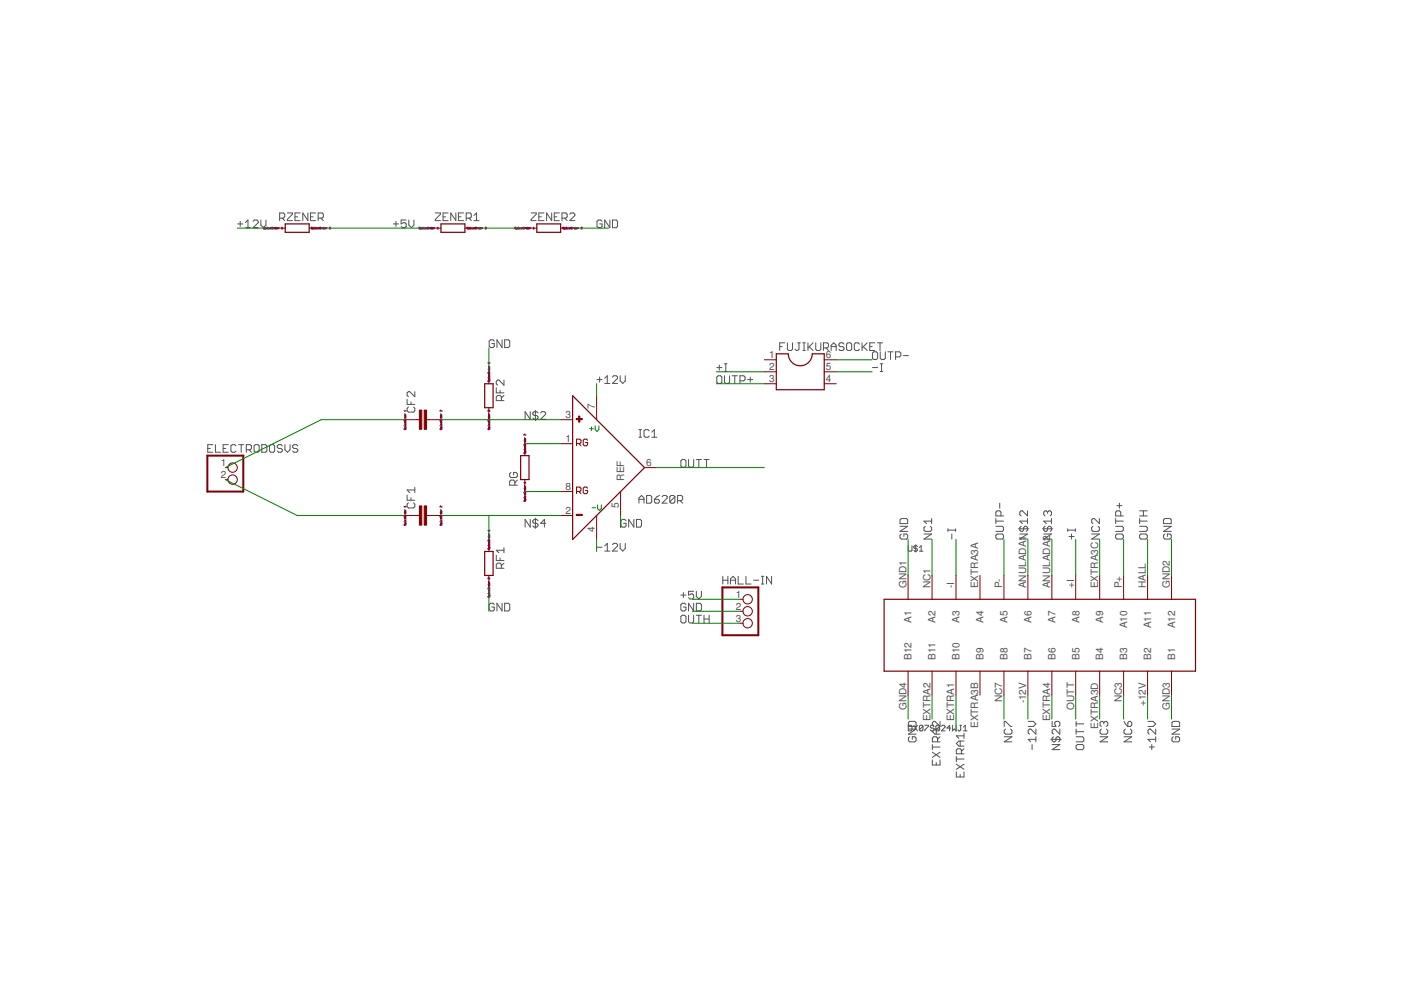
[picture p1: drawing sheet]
<?xml version="1.0" encoding="utf-8"?>
<!DOCTYPE eagle SYSTEM "eagle.dtd">
<eagle version="7.7.0">
<drawing>
<settings>
<setting alwaysvectorfont="no"/>
<setting verticaltext="up"/>
</settings>
<grid distance="0.1" unitdist="inch" unit="inch" style="lines" multiple="1" display="no" altdistance="0.01" altunitdist="inch" altunit="inch"/>
<schematic xreflabel="%F%N/%S.%C%R" xrefpart="/%S.%C%R">
<libraries>
<library name="analog-devices">
<symbols>
<symbol name="AD620">
<wire x1="-5.08" y1="15.24" x2="-5.08" y2="-15.24" width="0.254" layer="94"/>
<wire x1="-5.08" y1="-15.24" x2="10.16" y2="0" width="0.254" layer="94"/>
<wire x1="10.16" y1="0" x2="-5.08" y2="15.24" width="0.254" layer="94"/>
<text x="8.89" y="6.35" size="1.778" layer="95">&gt;NAME</text>
<text x="8.89" y="-7.62" size="1.778" layer="96">&gt;VALUE</text>
<text x="-1.524" y="7.62" size="1.27" layer="91">+V</text>
<text x="-1.016" y="-9.144" size="1.27" layer="91">-V</text>
<text x="-4.318" y="4.572" size="1.524" layer="94">RG</text>
<text x="-4.318" y="-5.588" size="1.524" layer="94">RG</text>
<rectangle x1="-3.81" y1="9.652" x2="-3.556" y2="10.922" layer="94"/>
<rectangle x1="-4.318" y1="10.16" x2="-3.048" y2="10.414" layer="94"/>
<rectangle x1="-4.318" y1="-10.16" x2="-3.048" y2="-9.906" layer="94"/>
<pin name="+" x="-7.62" y="10.16" visible="pad" length="short" direction="in"/>
<pin name="-" x="-7.62" y="-10.16" visible="pad" length="short" direction="in"/>
<pin name="-V" x="0" y="-15.24" visible="pad" length="middle" direction="pwr" rot="R90"/>
<pin name="+V" x="0" y="15.24" visible="pad" length="middle" direction="pwr" rot="R270"/>
<pin name="OUT" x="12.7" y="0" visible="pad" length="short" direction="out" rot="R180"/>
<pin name="RG@1" x="-7.62" y="5.08" visible="pad" length="short" direction="pas"/>
<pin name="RG@2" x="-7.62" y="-5.08" visible="pad" length="short" direction="pas"/>
<pin name="REF" x="5.08" y="-10.16" length="middle" direction="pas" rot="R90"/>
</symbol>
</symbols>
<devicesets>
<deviceset name="AD620" prefix="IC">
<gates>
<gate name="G$1" symbol="AD620" x="0" y="0"/>
</gates>
<devices>
<device name="R" package="SO8">
<connects>
<connect gate="G$1" pin="+" pad="3"/>
<connect gate="G$1" pin="+V" pad="7"/>
<connect gate="G$1" pin="-" pad="2"/>
<connect gate="G$1" pin="-V" pad="4"/>
<connect gate="G$1" pin="OUT" pad="6"/>
<connect gate="G$1" pin="REF" pad="5"/>
<connect gate="G$1" pin="RG@1" pad="1"/>
<connect gate="G$1" pin="RG@2" pad="8"/>
</connects>
<technologies>
<technology name="">
<attribute name="MF" value="" constant="no"/>
<attribute name="MPN" value="AD620AR" constant="no"/>
<attribute name="OC_FARNELL" value="1464424" constant="no"/>
<attribute name="OC_NEWARK" value="05F7109" constant="no"/>
</technology>
</technologies>
</device>
<device name="N" package="DIL08">
<connects>
<connect gate="G$1" pin="+" pad="3"/>
<connect gate="G$1" pin="+V" pad="7"/>
<connect gate="G$1" pin="-" pad="2"/>
<connect gate="G$1" pin="-V" pad="4"/>
<connect gate="G$1" pin="OUT" pad="6"/>
<connect gate="G$1" pin="REF" pad="5"/>
<connect gate="G$1" pin="RG@1" pad="1"/>
<connect gate="G$1" pin="RG@2" pad="8"/>
</connects>
<technologies>
<technology name="">
<attribute name="MF" value="ALTERA CORPORATION" constant="no"/>
<attribute name="MPN" value="AD620AN" constant="no"/>
<attribute name="OC_FARNELL" value="1523782" constant="no"/>
<attribute name="OC_NEWARK" value="05F7108" constant="no"/>
</technology>
</technologies>
</device>
</devices>
</deviceset>
</devicesets>
</library>
<library name="eagle-ltspice">
<symbols>
<symbol name="R">
<wire x1="-2.54" y1="-0.889" x2="2.54" y2="-0.889" width="0.254" layer="94"/>
<wire x1="2.54" y1="0.889" x2="-2.54" y2="0.889" width="0.254" layer="94"/>
<wire x1="2.54" y1="-0.889" x2="2.54" y2="0.889" width="0.254" layer="94"/>
<wire x1="-2.54" y1="-0.889" x2="-2.54" y2="0.889" width="0.254" layer="94"/>
<pin name="1" x="-5.08" y="0" visible="off" length="short" direction="pas" swaplevel="1"/>
<pin name="2" x="5.08" y="0" visible="off" length="short" direction="pas" swaplevel="1" rot="R180"/>
<text x="-3.81" y="1.4986" size="1.778" layer="95">&gt;NAME</text>
<text x="-3.81" y="-3.302" size="1.778" layer="96">&gt;VALUE</text>
<text x="-5.08" y="0" size="0.4064" layer="99" align="center">SpiceOrder 1</text>
<text x="5.08" y="0" size="0.4064" layer="99" align="center">SpiceOrder 2</text>
</symbol>
<symbol name="C">
<rectangle x1="-2.032" y1="-2.032" x2="2.032" y2="-1.524" layer="94"/>
<rectangle x1="-2.032" y1="-1.016" x2="2.032" y2="-0.508" layer="94"/>
<wire x1="0" y1="0" x2="0" y2="-0.508" width="0.1524" layer="94"/>
<wire x1="0" y1="-2.54" x2="0" y2="-2.032" width="0.1524" layer="94"/>
<pin name="1" x="0" y="2.54" visible="off" length="short" direction="pas" swaplevel="1" rot="R270"/>
<pin name="2" x="0" y="-5.08" visible="off" length="short" direction="pas" swaplevel="1" rot="R90"/>
<text x="1.524" y="0.381" size="1.778" layer="95">&gt;NAME</text>
<text x="1.524" y="-4.699" size="1.778" layer="96">&gt;VALUE</text>
<text x="0" y="2.54" size="0.4064" layer="99" align="center">SpiceOrder 1</text>
<text x="0" y="-5.08" size="0.4064" layer="99" align="center">SpiceOrder 2</text>
</symbol>
</symbols>
<devicesets>
<deviceset name="R" prefix="R" uservalue="yes">
<gates>
<gate name="G$1" symbol="R" x="0" y="0"/>
</gates>
<devices>
<device name="0204/7" package="0204/7">
<connects>
<connect gate="G$1" pin="1" pad="1"/>
<connect gate="G$1" pin="2" pad="2"/>
</connects>
<technologies>
<technology name="">
<attribute name="SPICEMODEL" value="NONE" constant="no"/>
<attribute name="SPICEPREFIX" value="R" constant="no"/>
</technology>
</technologies>
</device>
<device name="0207/10" package="0207/10">
<connects>
<connect gate="G$1" pin="1" pad="1"/>
<connect gate="G$1" pin="2" pad="2"/>
</connects>
<technologies>
<technology name="">
<attribute name="SPICEMODEL" value="NONE" constant="no"/>
<attribute name="SPICEPREFIX" value="R" constant="no"/>
</technology>
</technologies>
</device>
<device name="R0201" package="R0201">
<connects>
<connect gate="G$1" pin="1" pad="1"/>
<connect gate="G$1" pin="2" pad="2"/>
</connects>
<technologies>
<technology name="">
<attribute name="SPICEMODEL" value="NONE" constant="no"/>
<attribute name="SPICEPREFIX" value="R" constant="no"/>
</technology>
</technologies>
</device>
<device name="R0402" package="R0402">
<connects>
<connect gate="G$1" pin="1" pad="1"/>
<connect gate="G$1" pin="2" pad="2"/>
</connects>
<technologies>
<technology name="">
<attribute name="SPICEMODEL" value="NONE" constant="no"/>
<attribute name="SPICEPREFIX" value="R" constant="no"/>
</technology>
</technologies>
</device>
<device name="R0603" package="R0603">
<connects>
<connect gate="G$1" pin="1" pad="1"/>
<connect gate="G$1" pin="2" pad="2"/>
</connects>
<technologies>
<technology name="">
<attribute name="SPICEMODEL" value="NONE" constant="no"/>
<attribute name="SPICEPREFIX" value="R" constant="no"/>
</technology>
</technologies>
</device>
<device name="" package="R0805">
<connects>
<connect gate="G$1" pin="1" pad="1"/>
<connect gate="G$1" pin="2" pad="2"/>
</connects>
<technologies>
<technology name="">
<attribute name="SPICEMODEL" value="NONE" constant="no"/>
<attribute name="SPICEPREFIX" value="R" constant="no"/>
</technology>
</technologies>
</device>
<device name="R1005" package="R1005">
<connects>
<connect gate="G$1" pin="1" pad="1"/>
<connect gate="G$1" pin="2" pad="2"/>
</connects>
<technologies>
<technology name="">
<attribute name="SPICEMODEL" value="NONE" constant="no"/>
<attribute name="SPICEPREFIX" value="R" constant="no"/>
</technology>
</technologies>
</device>
<device name="R1206" package="R1206">
<connects>
<connect gate="G$1" pin="1" pad="1"/>
<connect gate="G$1" pin="2" pad="2"/>
</connects>
<technologies>
<technology name="">
<attribute name="SPICEMODEL" value="NONE" constant="no"/>
<attribute name="SPICEPREFIX" value="R" constant="no"/>
</technology>
</technologies>
</device>
<device name="R1210" package="R1210">
<connects>
<connect gate="G$1" pin="1" pad="1"/>
<connect gate="G$1" pin="2" pad="2"/>
</connects>
<technologies>
<technology name="">
<attribute name="SPICEMODEL" value="NONE" constant="no"/>
<attribute name="SPICEPREFIX" value="R" constant="no"/>
</technology>
</technologies>
</device>
<device name="R1218" package="R1218">
<connects>
<connect gate="G$1" pin="1" pad="1"/>
<connect gate="G$1" pin="2" pad="2"/>
</connects>
<technologies>
<technology name="">
<attribute name="SPICEMODEL" value="NONE" constant="no"/>
<attribute name="SPICEPREFIX" value="R" constant="no"/>
</technology>
</technologies>
</device>
<device name="R2010" package="R2010">
<connects>
<connect gate="G$1" pin="1" pad="1"/>
<connect gate="G$1" pin="2" pad="2"/>
</connects>
<technologies>
<technology name="">
<attribute name="SPICEMODEL" value="NONE" constant="no"/>
<attribute name="SPICEPREFIX" value="R" constant="no"/>
</technology>
</technologies>
</device>
<device name="R2012" package="R2012">
<connects>
<connect gate="G$1" pin="1" pad="1"/>
<connect gate="G$1" pin="2" pad="2"/>
</connects>
<technologies>
<technology name="">
<attribute name="SPICEMODEL" value="NONE" constant="no"/>
<attribute name="SPICEPREFIX" value="R" constant="no"/>
</technology>
</technologies>
</device>
<device name="R2512" package="R2512">
<connects>
<connect gate="G$1" pin="1" pad="1"/>
<connect gate="G$1" pin="2" pad="2"/>
</connects>
<technologies>
<technology name="">
<attribute name="SPICEMODEL" value="NONE" constant="no"/>
<attribute name="SPICEPREFIX" value="R" constant="no"/>
</technology>
</technologies>
</device>
<device name="R3216" package="R3216">
<connects>
<connect gate="G$1" pin="1" pad="1"/>
<connect gate="G$1" pin="2" pad="2"/>
</connects>
<technologies>
<technology name="">
<attribute name="SPICEMODEL" value="NONE" constant="no"/>
<attribute name="SPICEPREFIX" value="R" constant="no"/>
</technology>
</technologies>
</device>
<device name="R3225" package="R3225">
<connects>
<connect gate="G$1" pin="1" pad="1"/>
<connect gate="G$1" pin="2" pad="2"/>
</connects>
<technologies>
<technology name="">
<attribute name="SPICEMODEL" value="NONE" constant="no"/>
<attribute name="SPICEPREFIX" value="R" constant="no"/>
</technology>
</technologies>
</device>
<device name="R4527" package="R4527">
<connects>
<connect gate="G$1" pin="1" pad="1"/>
<connect gate="G$1" pin="2" pad="2"/>
</connects>
<technologies>
<technology name="">
<attribute name="SPICEMODEL" value="NONE" constant="no"/>
<attribute name="SPICEPREFIX" value="R" constant="no"/>
</technology>
</technologies>
</device>
<device name="R5025" package="R5025">
<connects>
<connect gate="G$1" pin="1" pad="1"/>
<connect gate="G$1" pin="2" pad="2"/>
</connects>
<technologies>
<technology name="">
<attribute name="SPICEMODEL" value="NONE" constant="no"/>
<attribute name="SPICEPREFIX" value="R" constant="no"/>
</technology>
</technologies>
</device>
<device name="R6332" package="R6332">
<connects>
<connect gate="G$1" pin="1" pad="1"/>
<connect gate="G$1" pin="2" pad="2"/>
</connects>
<technologies>
<technology name="">
<attribute name="SPICEMODEL" value="NONE" constant="no"/>
<attribute name="SPICEPREFIX" value="R" constant="no"/>
</technology>
</technologies>
</device>
</devices>
</deviceset>
<deviceset name="C" prefix="C" uservalue="yes">
<gates>
<gate name="G$1" symbol="C" x="0" y="0"/>
</gates>
<devices>
<device name="C0201" package="C0201">
<connects>
<connect gate="G$1" pin="1" pad="1"/>
<connect gate="G$1" pin="2" pad="2"/>
</connects>
<technologies>
<technology name="">
<attribute name="SPICEMODEL" value="NONE" constant="no"/>
<attribute name="SPICEPREFIX" value="C" constant="no"/>
</technology>
</technologies>
</device>
<device name="C0402" package="C0402">
<connects>
<connect gate="G$1" pin="1" pad="1"/>
<connect gate="G$1" pin="2" pad="2"/>
</connects>
<technologies>
<technology name="">
<attribute name="SPICEMODEL" value="NONE" constant="no"/>
<attribute name="SPICEPREFIX" value="C" constant="no"/>
</technology>
</technologies>
</device>
<device name="C0504" package="C0504">
<connects>
<connect gate="G$1" pin="1" pad="1"/>
<connect gate="G$1" pin="2" pad="2"/>
</connects>
<technologies>
<technology name="">
<attribute name="SPICEMODEL" value="NONE" constant="no"/>
<attribute name="SPICEPREFIX" value="C" constant="no"/>
</technology>
</technologies>
</device>
<device name="C0603" package="C0603">
<connects>
<connect gate="G$1" pin="1" pad="1"/>
<connect gate="G$1" pin="2" pad="2"/>
</connects>
<technologies>
<technology name="">
<attribute name="SPICEMODEL" value="NONE" constant="no"/>
<attribute name="SPICEPREFIX" value="C" constant="no"/>
</technology>
</technologies>
</device>
<device name="" package="C0805">
<connects>
<connect gate="G$1" pin="1" pad="1"/>
<connect gate="G$1" pin="2" pad="2"/>
</connects>
<technologies>
<technology name="">
<attribute name="SPICEMODEL" value="NONE"/>
<attribute name="SPICEPREFIX" value="C" constant="no"/>
</technology>
</technologies>
</device>
<device name="C1005" package="C1005">
<connects>
<connect gate="G$1" pin="1" pad="1"/>
<connect gate="G$1" pin="2" pad="2"/>
</connects>
<technologies>
<technology name="">
<attribute name="SPICEMODEL" value="NONE" constant="no"/>
<attribute name="SPICEPREFIX" value="C" constant="no"/>
</technology>
</technologies>
</device>
<device name="C1206" package="C1206">
<connects>
<connect gate="G$1" pin="1" pad="1"/>
<connect gate="G$1" pin="2" pad="2"/>
</connects>
<technologies>
<technology name="">
<attribute name="SPICEMODEL" value="NONE" constant="no"/>
<attribute name="SPICEPREFIX" value="C" constant="no"/>
</technology>
</technologies>
</device>
<device name="C1210" package="C1210">
<connects>
<connect gate="G$1" pin="1" pad="1"/>
<connect gate="G$1" pin="2" pad="2"/>
</connects>
<technologies>
<technology name="">
<attribute name="SPICEMODEL" value="NONE" constant="no"/>
<attribute name="SPICEPREFIX" value="C" constant="no"/>
</technology>
</technologies>
</device>
<device name="C1310" package="C1310">
<connects>
<connect gate="G$1" pin="1" pad="1"/>
<connect gate="G$1" pin="2" pad="2"/>
</connects>
<technologies>
<technology name="">
<attribute name="SPICEMODEL" value="NONE" constant="no"/>
<attribute name="SPICEPREFIX" value="C" constant="no"/>
</technology>
</technologies>
</device>
<device name="C1608" package="C1608">
<connects>
<connect gate="G$1" pin="1" pad="1"/>
<connect gate="G$1" pin="2" pad="2"/>
</connects>
<technologies>
<technology name="">
<attribute name="SPICEMODEL" value="NONE" constant="no"/>
<attribute name="SPICEPREFIX" value="C" constant="no"/>
</technology>
</technologies>
</device>
<device name="C1808" package="C1808">
<connects>
<connect gate="G$1" pin="1" pad="1"/>
<connect gate="G$1" pin="2" pad="2"/>
</connects>
<technologies>
<technology name="">
<attribute name="SPICEMODEL" value="NONE" constant="no"/>
<attribute name="SPICEPREFIX" value="C" constant="no"/>
</technology>
</technologies>
</device>
<device name="C1812" package="C1812">
<connects>
<connect gate="G$1" pin="1" pad="1"/>
<connect gate="G$1" pin="2" pad="2"/>
</connects>
<technologies>
<technology name="">
<attribute name="SPICEMODEL" value="NONE" constant="no"/>
<attribute name="SPICEPREFIX" value="C" constant="no"/>
</technology>
</technologies>
</device>
<device name="C1825" package="C1825">
<connects>
<connect gate="G$1" pin="1" pad="1"/>
<connect gate="G$1" pin="2" pad="2"/>
</connects>
<technologies>
<technology name="">
<attribute name="SPICEMODEL" value="NONE" constant="no"/>
<attribute name="SPICEPREFIX" value="C" constant="no"/>
</technology>
</technologies>
</device>
<device name="C2012" package="C2012">
<connects>
<connect gate="G$1" pin="1" pad="1"/>
<connect gate="G$1" pin="2" pad="2"/>
</connects>
<technologies>
<technology name="">
<attribute name="SPICEMODEL" value="NONE" constant="no"/>
<attribute name="SPICEPREFIX" value="C" constant="no"/>
</technology>
</technologies>
</device>
<device name="C3216" package="C3216">
<connects>
<connect gate="G$1" pin="1" pad="1"/>
<connect gate="G$1" pin="2" pad="2"/>
</connects>
<technologies>
<technology name="">
<attribute name="SPICEMODEL" value="NONE" constant="no"/>
<attribute name="SPICEPREFIX" value="C" constant="no"/>
</technology>
</technologies>
</device>
<device name="C3225" package="C3225">
<connects>
<connect gate="G$1" pin="1" pad="1"/>
<connect gate="G$1" pin="2" pad="2"/>
</connects>
<technologies>
<technology name="">
<attribute name="SPICEMODEL" value="NONE" constant="no"/>
<attribute name="SPICEPREFIX" value="C" constant="no"/>
</technology>
</technologies>
</device>
<device name="C3640" package="C3640">
<connects>
<connect gate="G$1" pin="1" pad="1"/>
<connect gate="G$1" pin="2" pad="2"/>
</connects>
<technologies>
<technology name="">
<attribute name="SPICEMODEL" value="NONE" constant="no"/>
<attribute name="SPICEPREFIX" value="C" constant="no"/>
</technology>
</technologies>
</device>
<device name="C4532" package="C4532">
<connects>
<connect gate="G$1" pin="1" pad="1"/>
<connect gate="G$1" pin="2" pad="2"/>
</connects>
<technologies>
<technology name="">
<attribute name="SPICEMODEL" value="NONE" constant="no"/>
<attribute name="SPICEPREFIX" value="C" constant="no"/>
</technology>
</technologies>
</device>
<device name="C4564" package="C4564">
<connects>
<connect gate="G$1" pin="1" pad="1"/>
<connect gate="G$1" pin="2" pad="2"/>
</connects>
<technologies>
<technology name="">
<attribute name="SPICEMODEL" value="NONE" constant="no"/>
<attribute name="SPICEPREFIX" value="C" constant="no"/>
</technology>
</technologies>
</device>
</devices>
</deviceset>
</devicesets>
</library>
<library name="pinhead">
<symbols>
<symbol name="PINHD3">
<wire x1="-6.35" y1="-5.08" x2="1.27" y2="-5.08" width="0.4064" layer="94"/>
<wire x1="1.27" y1="-5.08" x2="1.27" y2="5.08" width="0.4064" layer="94"/>
<wire x1="1.27" y1="5.08" x2="-6.35" y2="5.08" width="0.4064" layer="94"/>
<wire x1="-6.35" y1="5.08" x2="-6.35" y2="-5.08" width="0.4064" layer="94"/>
<text x="-6.35" y="5.715" size="1.778" layer="95">&gt;NAME</text>
<text x="-6.35" y="-7.62" size="1.778" layer="96">&gt;VALUE</text>
<pin name="1" x="-2.54" y="2.54" visible="pad" length="short" direction="pas" function="dot"/>
<pin name="2" x="-2.54" y="0" visible="pad" length="short" direction="pas" function="dot"/>
<pin name="3" x="-2.54" y="-2.54" visible="pad" length="short" direction="pas" function="dot"/>
</symbol>
<symbol name="PINHD2">
<wire x1="-6.35" y1="-2.54" x2="1.27" y2="-2.54" width="0.4064" layer="94"/>
<wire x1="1.27" y1="-2.54" x2="1.27" y2="5.08" width="0.4064" layer="94"/>
<wire x1="1.27" y1="5.08" x2="-6.35" y2="5.08" width="0.4064" layer="94"/>
<wire x1="-6.35" y1="5.08" x2="-6.35" y2="-2.54" width="0.4064" layer="94"/>
<text x="-6.35" y="5.715" size="1.778" layer="95">&gt;NAME</text>
<text x="-6.35" y="-5.08" size="1.778" layer="96">&gt;VALUE</text>
<pin name="1" x="-2.54" y="2.54" visible="pad" length="short" direction="pas" function="dot"/>
<pin name="2" x="-2.54" y="0" visible="pad" length="short" direction="pas" function="dot"/>
</symbol>
</symbols>
<devicesets>
<deviceset name="PINHD-1X3" prefix="JP" uservalue="yes">
<gates>
<gate name="A" symbol="PINHD3" x="0" y="0"/>
</gates>
<devices>
<device name="" package="1X03">
<connects>
<connect gate="A" pin="1" pad="1"/>
<connect gate="A" pin="2" pad="2"/>
<connect gate="A" pin="3" pad="3"/>
</connects>
<technologies>
<technology name=""/>
</technologies>
</device>
<device name="/90" package="1X03/90">
<connects>
<connect gate="A" pin="1" pad="1"/>
<connect gate="A" pin="2" pad="2"/>
<connect gate="A" pin="3" pad="3"/>
</connects>
<technologies>
<technology name=""/>
</technologies>
</device>
</devices>
</deviceset>
<deviceset name="PINHD-1X2" prefix="JP" uservalue="yes">
<gates>
<gate name="G$1" symbol="PINHD2" x="0" y="0"/>
</gates>
<devices>
<device name="" package="1X02">
<connects>
<connect gate="G$1" pin="1" pad="1"/>
<connect gate="G$1" pin="2" pad="2"/>
</connects>
<technologies>
<technology name=""/>
</technologies>
</device>
<device name="/90" package="1X02/90">
<connects>
<connect gate="G$1" pin="1" pad="1"/>
<connect gate="G$1" pin="2" pad="2"/>
</connects>
<technologies>
<technology name=""/>
</technologies>
</device>
</devices>
</deviceset>
</devicesets>
</library>
<library name="ic-package">
<symbols>
<symbol name="DIL6">
<wire x1="-5.08" y1="3.81" x2="-5.08" y2="-3.81" width="0.254" layer="94"/>
<wire x1="-5.08" y1="-3.81" x2="5.08" y2="-3.81" width="0.254" layer="94"/>
<wire x1="5.08" y1="-3.81" x2="5.08" y2="3.81" width="0.254" layer="94"/>
<wire x1="5.08" y1="3.81" x2="2.54" y2="3.81" width="0.254" layer="94"/>
<wire x1="-5.08" y1="3.81" x2="-2.54" y2="3.81" width="0.254" layer="94"/>
<wire x1="-2.54" y1="3.81" x2="2.54" y2="3.81" width="0.254" layer="94" curve="180"/>
<text x="-4.445" y="4.445" size="1.778" layer="95">&gt;NAME</text>
<text x="-4.445" y="-6.35" size="1.778" layer="96">&gt;VALUE</text>
<pin name="1" x="-7.62" y="2.54" visible="pad" length="short" direction="pas"/>
<pin name="2" x="-7.62" y="0" visible="pad" length="short" direction="pas"/>
<pin name="3" x="-7.62" y="-2.54" visible="pad" length="short" direction="pas"/>
<pin name="4" x="7.62" y="-2.54" visible="pad" length="short" direction="pas" rot="R180"/>
<pin name="5" x="7.62" y="0" visible="pad" length="short" direction="pas" rot="R180"/>
<pin name="6" x="7.62" y="2.54" visible="pad" length="short" direction="pas" rot="R180"/>
</symbol>
</symbols>
<devicesets>
<deviceset name="DIL6" prefix="IC" uservalue="yes">
<gates>
<gate name="G$1" symbol="DIL6" x="0" y="0"/>
</gates>
<devices>
<device name="" package="DIL06">
<connects>
<connect gate="G$1" pin="1" pad="1"/>
<connect gate="G$1" pin="2" pad="2"/>
<connect gate="G$1" pin="3" pad="3"/>
<connect gate="G$1" pin="4" pad="4"/>
<connect gate="G$1" pin="5" pad="5"/>
<connect gate="G$1" pin="6" pad="6"/>
</connects>
<technologies>
<technology name=""/>
</technologies>
</device>
<device name="/4" package="DIL06-4">
<connects>
<connect gate="G$1" pin="1" pad="1"/>
<connect gate="G$1" pin="2" pad="2"/>
<connect gate="G$1" pin="3" pad="3"/>
<connect gate="G$1" pin="4" pad="4"/>
<connect gate="G$1" pin="5" pad="5"/>
<connect gate="G$1" pin="6" pad="6"/>
</connects>
<technologies>
<technology name=""/>
</technologies>
</device>
<device name="S" package="SOCKET-06">
<connects>
<connect gate="G$1" pin="1" pad="1"/>
<connect gate="G$1" pin="2" pad="2"/>
<connect gate="G$1" pin="3" pad="3"/>
<connect gate="G$1" pin="4" pad="4"/>
<connect gate="G$1" pin="5" pad="5"/>
<connect gate="G$1" pin="6" pad="6"/>
</connects>
<technologies>
<technology name=""/>
</technologies>
</device>
</devices>
</deviceset>
</devicesets>
</library>
<library name="USBC_LSD">
<symbols>
<symbol name="DX07S024WJ1">
<pin name="A1" x="-2.54" y="10.16" length="middle" rot="R270"/>
<pin name="A2" x="2.54" y="10.16" length="middle" rot="R270"/>
<pin name="A3" x="7.62" y="10.16" length="middle" rot="R270"/>
<pin name="A4" x="12.7" y="10.16" length="middle" rot="R270"/>
<pin name="A5" x="17.78" y="10.16" length="middle" rot="R270"/>
<pin name="A6" x="22.86" y="10.16" length="middle" rot="R270"/>
<pin name="A7" x="27.94" y="10.16" length="middle" rot="R270"/>
<pin name="A8" x="33.02" y="10.16" length="middle" rot="R270"/>
<pin name="A9" x="38.1" y="10.16" length="middle" rot="R270"/>
<pin name="A10" x="43.18" y="10.16" length="middle" rot="R270"/>
<pin name="A11" x="48.26" y="10.16" length="middle" rot="R270"/>
<pin name="A12" x="53.34" y="10.16" length="middle" rot="R270"/>
<pin name="B12" x="-2.54" y="-15.24" length="middle" rot="R90"/>
<pin name="B11" x="2.54" y="-15.24" length="middle" rot="R90"/>
<pin name="B10" x="7.62" y="-15.24" length="middle" rot="R90"/>
<pin name="B9" x="12.7" y="-15.24" length="middle" rot="R90"/>
<pin name="B8" x="17.78" y="-15.24" length="middle" rot="R90"/>
<pin name="B7" x="22.86" y="-15.24" length="middle" rot="R90"/>
<pin name="B6" x="27.94" y="-15.24" length="middle" rot="R90"/>
<pin name="B5" x="33.02" y="-15.24" length="middle" rot="R90"/>
<pin name="B4" x="38.1" y="-15.24" length="middle" rot="R90"/>
<pin name="B3" x="43.18" y="-15.24" length="middle" rot="R90"/>
<pin name="B2" x="48.26" y="-15.24" length="middle" rot="R90"/>
<pin name="B1" x="53.34" y="-15.24" length="middle" rot="R90"/>
<wire x1="-7.62" y1="5.08" x2="58.42" y2="5.08" width="0.254" layer="94"/>
<wire x1="58.42" y1="5.08" x2="58.42" y2="-10.16" width="0.254" layer="94"/>
<wire x1="58.42" y1="-10.16" x2="-7.62" y2="-10.16" width="0.254" layer="94"/>
<wire x1="-7.62" y1="-10.16" x2="-7.62" y2="5.08" width="0.254" layer="94"/>
<text x="-2.54" y="15.24" size="1.27" layer="95">&gt;NAME</text>
<text x="-2.54" y="-22.86" size="1.27" layer="96">&gt;VALUE</text>
</symbol>
</symbols>
<devicesets>
<deviceset name="DX07S024WJ1">
<gates>
<gate name="G$1" symbol="DX07S024WJ1" x="-25.4" y="2.54"/>
</gates>
<devices>
<device name="" package="DX07S024WJ1">
<connects>
<connect gate="G$1" pin="A1" pad="GND1"/>
<connect gate="G$1" pin="A10" pad="P+"/>
<connect gate="G$1" pin="A11" pad="HALL"/>
<connect gate="G$1" pin="A12" pad="GND2"/>
<connect gate="G$1" pin="A2" pad="NC1"/>
<connect gate="G$1" pin="A3" pad="-I"/>
<connect gate="G$1" pin="A4" pad="EXTRA3A"/>
<connect gate="G$1" pin="A5" pad="P-"/>
<connect gate="G$1" pin="A6" pad="ANULADA1"/>
<connect gate="G$1" pin="A7" pad="ANULADA2"/>
<connect gate="G$1" pin="A8" pad="+I"/>
<connect gate="G$1" pin="A9" pad="EXTRA3C"/>
<connect gate="G$1" pin="B1" pad="GND3"/>
<connect gate="G$1" pin="B10" pad="EXTRA1"/>
<connect gate="G$1" pin="B11" pad="EXTRA2"/>
<connect gate="G$1" pin="B12" pad="GND4"/>
<connect gate="G$1" pin="B2" pad="+12V"/>
<connect gate="G$1" pin="B3" pad="NC3"/>
<connect gate="G$1" pin="B4" pad="EXTRA3D"/>
<connect gate="G$1" pin="B5" pad="OUTT"/>
<connect gate="G$1" pin="B6" pad="EXTRA4"/>
<connect gate="G$1" pin="B7" pad="-12V"/>
<connect gate="G$1" pin="B8" pad="NC7"/>
<connect gate="G$1" pin="B9" pad="EXTRA3B"/>
</connects>
<technologies>
<technology name=""/>
</technologies>
</device>
</devices>
</deviceset>
</devicesets>
</library>
</libraries>
<attributes>
</attributes>
<variantdefs>
</variantdefs>
<classes>
<class number="0" name="default" width="0" drill="0">
</class>
</classes>
<parts>
<part name="IC1" library="analog-devices" deviceset="AD620" device="R"/>
<part name="RG" library="eagle-ltspice" deviceset="R" device=""/>
<part name="CF1" library="eagle-ltspice" deviceset="C" device=""/>
<part name="CF2" library="eagle-ltspice" deviceset="C" device=""/>
<part name="RF1" library="eagle-ltspice" deviceset="R" device=""/>
<part name="RF2" library="eagle-ltspice" deviceset="R" device=""/>
<part name="ELECTRODOSVS" library="pinhead" deviceset="PINHD-1X2" device=""/>
<part name="FUJIKURASOCKET" library="ic-package" deviceset="DIL6" device=""/>
<part name="U$1" library="USBC_LSD" deviceset="DX07S024WJ1" device=""/>
<part name="ZENER1" library="eagle-ltspice" deviceset="R" device="R1206"/>
<part name="ZENER2" library="eagle-ltspice" deviceset="R" device="R1206"/>
<part name="HALL-IN" library="pinhead" deviceset="PINHD-1X3" device=""/>
<part name="RZENER" library="eagle-ltspice" deviceset="R" device=""/>
</parts>
<sheets>
<sheet>
<plain>
</plain>
<instances>
<instance part="IC1" gate="G$1" x="60.96" y="58.42"/>
<instance part="RG" gate="G$1" x="45.72" y="58.42" rot="R90"/>
<instance part="CF1" gate="G$1" x="22.86" y="48.26" rot="R90"/>
<instance part="CF2" gate="G$1" x="22.86" y="68.58" rot="R90"/>
<instance part="RF1" gate="G$1" x="38.1" y="38.1" rot="R270"/>
<instance part="RF2" gate="G$1" x="38.1" y="73.66" rot="R270"/>
<instance part="ELECTRODOSVS" gate="G$1" x="-15.24" y="55.88"/>
<instance part="FUJIKURASOCKET" gate="G$1" x="104.14" y="78.74"/>
<instance part="U$1" gate="G$1" x="129.54" y="25.4"/>
<instance part="ZENER1" gate="G$1" x="30.48" y="109.22"/>
<instance part="ZENER2" gate="G$1" x="50.8" y="109.22"/>
<instance part="HALL-IN" gate="A" x="93.98" y="27.94"/>
<instance part="RZENER" gate="G$1" x="-2.54" y="109.22"/>
</instances>
<busses>
</busses>
<nets>
<net name="N$2" class="0">
<segment>
<pinref part="CF2" gate="G$1" pin="2"/>
<pinref part="RF2" gate="G$1" pin="2"/>
<wire x1="27.94" y1="68.58" x2="38.1" y2="68.58" width="0.1524" layer="91"/>
<pinref part="IC1" gate="G$1" pin="+"/>
<wire x1="53.34" y1="68.58" x2="38.1" y2="68.58" width="0.1524" layer="91"/>
<label x="45.72" y="68.58" size="1.778" layer="95"/>
</segment>
</net>
<net name="N$4" class="0">
<segment>
<pinref part="CF1" gate="G$1" pin="2"/>
<pinref part="RF1" gate="G$1" pin="1"/>
<wire x1="27.94" y1="48.26" x2="38.1" y2="48.26" width="0.1524" layer="91"/>
<wire x1="38.1" y1="48.26" x2="38.1" y2="43.18" width="0.1524" layer="91"/>
<pinref part="IC1" gate="G$1" pin="-"/>
<wire x1="53.34" y1="48.26" x2="38.1" y2="48.26" width="0.1524" layer="91"/>
<label x="45.72" y="45.72" size="1.778" layer="95"/>
</segment>
</net>
<net name="GND" class="0">
<segment>
<pinref part="RF1" gate="G$1" pin="2"/>
<wire x1="38.1" y1="33.02" x2="38.1" y2="27.94" width="0.1524" layer="91"/>
<label x="38.1" y="27.94" size="1.778" layer="95"/>
</segment>
<segment>
<pinref part="RF2" gate="G$1" pin="1"/>
<wire x1="38.1" y1="78.74" x2="38.1" y2="83.82" width="0.1524" layer="91"/>
<label x="38.1" y="83.82" size="1.778" layer="95"/>
</segment>
<segment>
<pinref part="IC1" gate="G$1" pin="REF"/>
<wire x1="66.04" y1="48.26" x2="66.04" y2="45.72" width="0.1524" layer="91"/>
<label x="66.04" y="45.72" size="1.778" layer="95"/>
</segment>
<segment>
<pinref part="U$1" gate="G$1" pin="A1"/>
<wire x1="127" y1="35.56" x2="127" y2="43.18" width="0.1524" layer="91"/>
<label x="127" y="43.18" size="1.778" layer="95" rot="R90"/>
</segment>
<segment>
<pinref part="U$1" gate="G$1" pin="A12"/>
<wire x1="182.88" y1="35.56" x2="182.88" y2="43.18" width="0.1524" layer="91"/>
<label x="182.88" y="43.18" size="1.778" layer="95" rot="R90"/>
</segment>
<segment>
<pinref part="U$1" gate="G$1" pin="B1"/>
<wire x1="182.88" y1="10.16" x2="182.88" y2="5.08" width="0.1524" layer="91"/>
<label x="182.88" y="5.08" size="1.778" layer="95" rot="R270"/>
</segment>
<segment>
<pinref part="U$1" gate="G$1" pin="B12"/>
<wire x1="127" y1="10.16" x2="127" y2="5.08" width="0.1524" layer="91"/>
<label x="127" y="5.08" size="1.778" layer="95" rot="R270"/>
</segment>
<segment>
<pinref part="HALL-IN" gate="A" pin="2"/>
<wire x1="91.44" y1="27.94" x2="81.28" y2="27.94" width="0.1524" layer="91"/>
<label x="78.74" y="27.94" size="1.778" layer="95"/>
</segment>
<segment>
<pinref part="ZENER2" gate="G$1" pin="2"/>
<wire x1="55.88" y1="109.22" x2="63.5" y2="109.22" width="0.1524" layer="91"/>
<label x="60.96" y="109.22" size="1.778" layer="95"/>
</segment>
</net>
<net name="N$5" class="0">
<segment>
<pinref part="RG" gate="G$1" pin="2"/>
<pinref part="IC1" gate="G$1" pin="RG@1"/>
<wire x1="45.72" y1="63.5" x2="53.34" y2="63.5" width="0.1524" layer="91"/>
</segment>
</net>
<net name="N$6" class="0">
<segment>
<pinref part="RG" gate="G$1" pin="1"/>
<pinref part="IC1" gate="G$1" pin="RG@2"/>
<wire x1="45.72" y1="53.34" x2="53.34" y2="53.34" width="0.1524" layer="91"/>
</segment>
</net>
<net name="+12V" class="0">
<segment>
<pinref part="IC1" gate="G$1" pin="+V"/>
<wire x1="60.96" y1="73.66" x2="60.96" y2="76.2" width="0.1524" layer="91"/>
<label x="60.96" y="76.2" size="1.778" layer="95"/>
</segment>
<segment>
<pinref part="RZENER" gate="G$1" pin="1"/>
<wire x1="-7.62" y1="109.22" x2="-15.24" y2="109.22" width="0.1524" layer="91"/>
<label x="-15.24" y="109.22" size="1.778" layer="95"/>
</segment>
<segment>
<pinref part="U$1" gate="G$1" pin="B2"/>
<wire x1="177.8" y1="10.16" x2="177.8" y2="5.08" width="0.1524" layer="91"/>
<label x="177.8" y="5.08" size="1.778" layer="95" rot="R270"/>
</segment>
</net>
<net name="N$1" class="0">
<segment>
<pinref part="ELECTRODOSVS" gate="G$1" pin="1"/>
<pinref part="CF2" gate="G$1" pin="1"/>
<wire x1="-17.78" y1="58.42" x2="2.54" y2="68.58" width="0.1524" layer="91"/>
<wire x1="2.54" y1="68.58" x2="20.32" y2="68.58" width="0.1524" layer="91"/>
</segment>
</net>
<net name="N$3" class="0">
<segment>
<pinref part="ELECTRODOSVS" gate="G$1" pin="2"/>
<pinref part="CF1" gate="G$1" pin="1"/>
<wire x1="-17.78" y1="55.88" x2="-2.54" y2="48.26" width="0.1524" layer="91"/>
<wire x1="-2.54" y1="48.26" x2="20.32" y2="48.26" width="0.1524" layer="91"/>
</segment>
</net>
<net name="-12V" class="0">
<segment>
<pinref part="IC1" gate="G$1" pin="-V"/>
<wire x1="60.96" y1="43.18" x2="60.96" y2="40.64" width="0.1524" layer="91"/>
<label x="60.96" y="40.64" size="1.778" layer="95"/>
</segment>
<segment>
<pinref part="U$1" gate="G$1" pin="B7"/>
<wire x1="152.4" y1="10.16" x2="152.4" y2="5.08" width="0.1524" layer="91"/>
<label x="152.4" y="5.08" size="1.778" layer="95" rot="R270"/>
</segment>
</net>
<net name="OUTT" class="0">
<segment>
<pinref part="IC1" gate="G$1" pin="OUT"/>
<wire x1="73.66" y1="58.42" x2="96.52" y2="58.42" width="0.1524" layer="91"/>
<label x="78.74" y="58.42" size="1.778" layer="95"/>
</segment>
<segment>
<pinref part="U$1" gate="G$1" pin="B5"/>
<wire x1="162.56" y1="10.16" x2="162.56" y2="5.08" width="0.1524" layer="91"/>
<label x="162.56" y="5.08" size="1.778" layer="95" rot="R270"/>
</segment>
</net>
<net name="+I" class="0">
<segment>
<pinref part="FUJIKURASOCKET" gate="G$1" pin="2"/>
<wire x1="96.52" y1="78.74" x2="86.36" y2="78.74" width="0.1524" layer="91"/>
<label x="86.36" y="78.74" size="1.778" layer="95"/>
</segment>
<segment>
<pinref part="U$1" gate="G$1" pin="A8"/>
<wire x1="162.56" y1="35.56" x2="162.56" y2="43.18" width="0.1524" layer="91"/>
<label x="162.56" y="43.18" size="1.778" layer="95" rot="R90"/>
</segment>
</net>
<net name="N$12" class="0">
<segment>
<pinref part="U$1" gate="G$1" pin="A6"/>
<wire x1="152.4" y1="35.56" x2="152.4" y2="43.18" width="0.1524" layer="91"/>
<label x="152.4" y="43.18" size="1.778" layer="95" rot="R90"/>
</segment>
</net>
<net name="N$13" class="0">
<segment>
<pinref part="U$1" gate="G$1" pin="A7"/>
<wire x1="157.48" y1="35.56" x2="157.48" y2="43.18" width="0.1524" layer="91"/>
<label x="157.48" y="43.18" size="1.778" layer="95" rot="R90"/>
</segment>
</net>
<net name="-I" class="0">
<segment>
<pinref part="FUJIKURASOCKET" gate="G$1" pin="5"/>
<wire x1="111.76" y1="78.74" x2="119.38" y2="78.74" width="0.1524" layer="91"/>
<label x="119.38" y="78.74" size="1.778" layer="95"/>
</segment>
<segment>
<pinref part="U$1" gate="G$1" pin="A3"/>
<wire x1="137.16" y1="35.56" x2="137.16" y2="43.18" width="0.1524" layer="91"/>
<label x="137.16" y="43.18" size="1.778" layer="95" rot="R90"/>
</segment>
</net>
<net name="OUTH" class="0">
<segment>
<pinref part="HALL-IN" gate="A" pin="3"/>
<wire x1="91.44" y1="25.4" x2="81.28" y2="25.4" width="0.1524" layer="91"/>
<label x="78.74" y="25.4" size="1.778" layer="95"/>
</segment>
<segment>
<pinref part="U$1" gate="G$1" pin="A11"/>
<wire x1="177.8" y1="35.56" x2="177.8" y2="43.18" width="0.1524" layer="91"/>
<label x="177.8" y="43.18" size="1.778" layer="95" rot="R90"/>
</segment>
</net>
<net name="OUTP-" class="0">
<segment>
<pinref part="FUJIKURASOCKET" gate="G$1" pin="6"/>
<wire x1="111.76" y1="81.28" x2="119.38" y2="81.28" width="0.1524" layer="91"/>
<label x="119.38" y="81.28" size="1.778" layer="95"/>
</segment>
<segment>
<pinref part="U$1" gate="G$1" pin="A5"/>
<wire x1="147.32" y1="35.56" x2="147.32" y2="43.18" width="0.1524" layer="91"/>
<label x="147.32" y="43.18" size="1.778" layer="95" rot="R90"/>
</segment>
</net>
<net name="OUTP+" class="0">
<segment>
<pinref part="FUJIKURASOCKET" gate="G$1" pin="3"/>
<wire x1="96.52" y1="76.2" x2="86.36" y2="76.2" width="0.1524" layer="91"/>
<label x="86.36" y="76.2" size="1.778" layer="95"/>
</segment>
<segment>
<pinref part="U$1" gate="G$1" pin="A10"/>
<wire x1="172.72" y1="35.56" x2="172.72" y2="43.18" width="0.1524" layer="91"/>
<label x="172.72" y="43.18" size="1.778" layer="95" rot="R90"/>
</segment>
</net>
<net name="NC7" class="0">
<segment>
<pinref part="U$1" gate="G$1" pin="B8"/>
<wire x1="147.32" y1="10.16" x2="147.32" y2="5.08" width="0.1524" layer="91"/>
<label x="147.32" y="5.08" size="1.778" layer="95" rot="R270"/>
</segment>
</net>
<net name="N$25" class="0">
<segment>
<pinref part="U$1" gate="G$1" pin="B6"/>
<wire x1="157.48" y1="10.16" x2="157.48" y2="5.08" width="0.1524" layer="91"/>
<label x="157.48" y="5.08" size="1.778" layer="95" rot="R270"/>
</segment>
</net>
<net name="NC3" class="0">
<segment>
<pinref part="U$1" gate="G$1" pin="B4"/>
<wire x1="167.64" y1="10.16" x2="167.64" y2="5.08" width="0.1524" layer="91"/>
<label x="167.64" y="5.08" size="1.778" layer="95" rot="R270"/>
</segment>
</net>
<net name="+5V" class="0">
<segment>
<pinref part="HALL-IN" gate="A" pin="1"/>
<wire x1="91.44" y1="30.48" x2="81.28" y2="30.48" width="0.1524" layer="91"/>
<label x="78.74" y="30.48" size="1.778" layer="95"/>
</segment>
<segment>
<pinref part="ZENER1" gate="G$1" pin="1"/>
<label x="17.78" y="109.22" size="1.778" layer="95"/>
<pinref part="RZENER" gate="G$1" pin="2"/>
<wire x1="2.54" y1="109.22" x2="25.4" y2="109.22" width="0.1524" layer="91"/>
</segment>
</net>
<net name="N$8" class="0">
<segment>
<pinref part="ZENER1" gate="G$1" pin="2"/>
<pinref part="ZENER2" gate="G$1" pin="1"/>
<wire x1="35.56" y1="109.22" x2="45.72" y2="109.22" width="0.1524" layer="91"/>
</segment>
</net>
<net name="NC1" class="0">
<segment>
<pinref part="U$1" gate="G$1" pin="A2"/>
<wire x1="132.08" y1="35.56" x2="132.08" y2="43.18" width="0.1524" layer="91"/>
<label x="132.08" y="43.18" size="1.778" layer="95" rot="R90"/>
</segment>
</net>
<net name="EXTRA2" class="0">
<segment>
<pinref part="U$1" gate="G$1" pin="B11"/>
<wire x1="132.08" y1="10.16" x2="132.08" y2="5.08" width="0.1524" layer="91"/>
<label x="132.08" y="5.08" size="1.778" layer="95" rot="R270"/>
</segment>
</net>
<net name="NC2" class="0">
<segment>
<pinref part="U$1" gate="G$1" pin="A9"/>
<wire x1="167.64" y1="35.56" x2="167.64" y2="43.18" width="0.1524" layer="91"/>
<label x="167.64" y="43.18" size="1.778" layer="95" rot="R90"/>
</segment>
</net>
<net name="NC6" class="0">
<segment>
<pinref part="U$1" gate="G$1" pin="B3"/>
<wire x1="172.72" y1="10.16" x2="172.72" y2="5.08" width="0.1524" layer="91"/>
<label x="172.72" y="5.08" size="1.778" layer="95" rot="R270"/>
</segment>
</net>
<net name="EXTRA1" class="0">
<segment>
<pinref part="U$1" gate="G$1" pin="B10"/>
<wire x1="137.16" y1="10.16" x2="137.16" y2="2.54" width="0.1524" layer="91"/>
<label x="137.16" y="2.54" size="1.778" layer="95" rot="R270"/>
</segment>
</net>
</nets>
</sheet>
</sheets>
</schematic>
</drawing>
</eagle>
